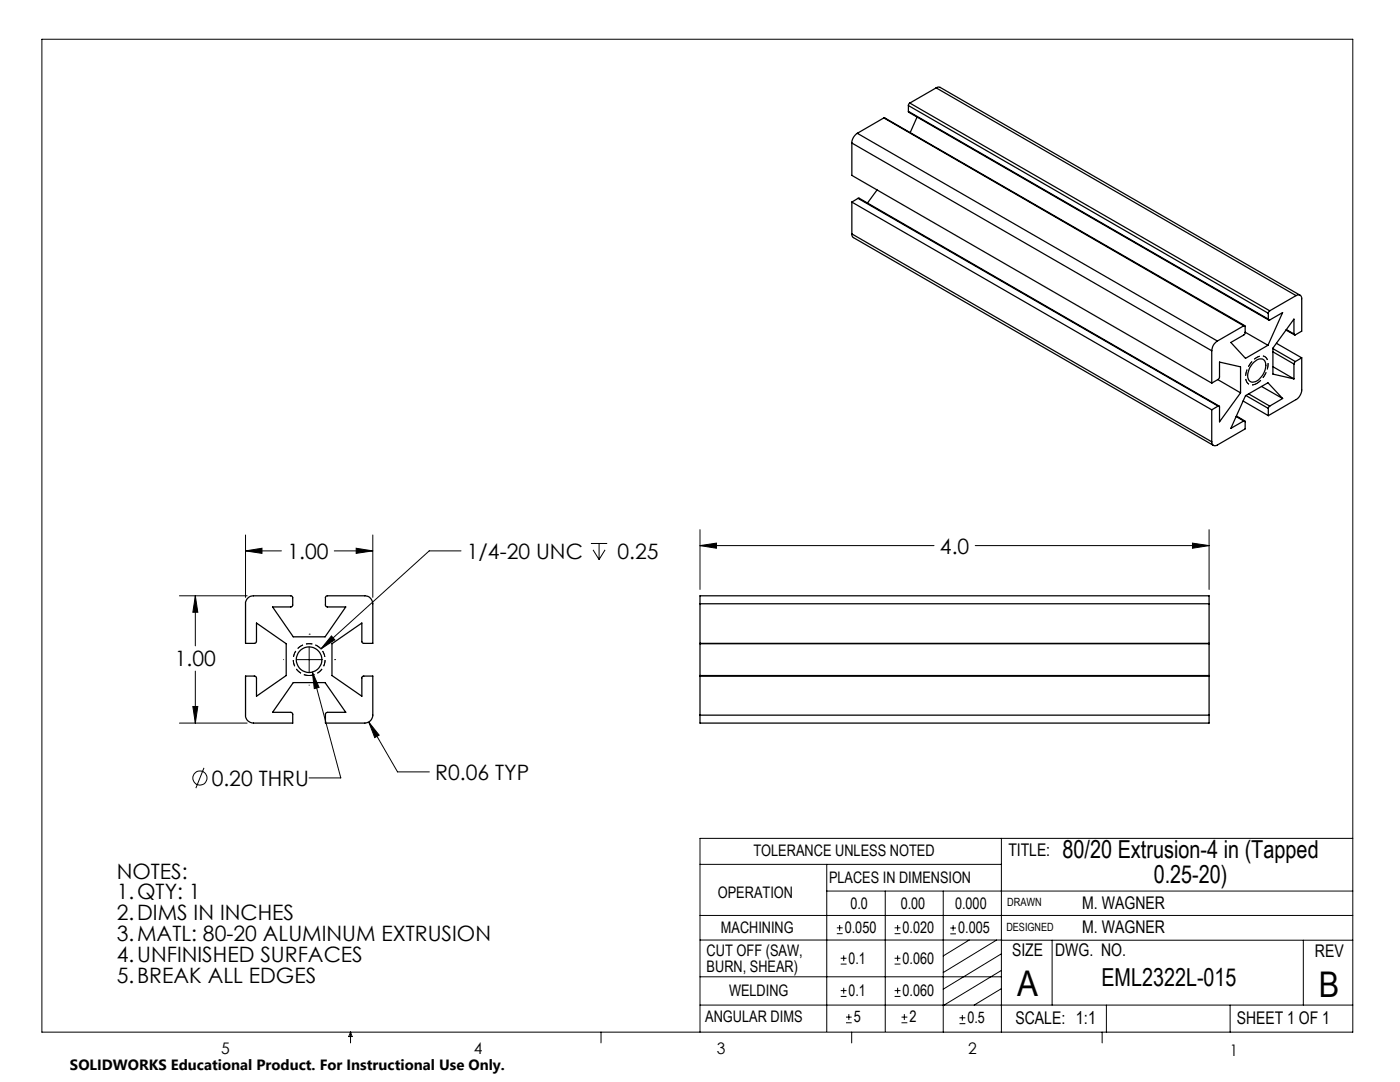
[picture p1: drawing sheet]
<svg xmlns="http://www.w3.org/2000/svg" width="279mm" height="216mm" viewBox="0 0 279 216" stroke-linecap="round" stroke-linejoin="round" font-family="sans-serif">
<g fill="none" stroke="#000" stroke-width=".2">
<path d="M8.4 7.8h261.6v198.2h-261.6zM35.8 118.9h13.5M39 118.9l.5 3.3h-1zM39 118.9v10M49 109.9l3.3-.5v1zM49 106.8v12.4M49 109.9h7.2M66.7 109.9h7.7M71.1 109.4l3.3 .5-3.3 .5zM74.4 106.8v12.4M92 109.9h-6.3l-21.7 19.6M117.9 108.4h3.3"/>
<path d="M118.4 109.7l1.2 2M119.6 108.4v3.3M120.8 109.7l-1.2 2M139.7 108.9l3.3-.5v1zM139.7 105.7v11.9M139.7 108.9h46.7M194.6 108.9h46.7M238 108.4l3.3 .5-3.3 .5zM241.3 105.7v11.9M39 133.9v10.4M56.6 131.6h.1M59.2 131.6h5"/>
<path d="M61.7 126.5h.1M61.7 129.1v5.1M61.7 136.7h.1M62.3 134.1l1.4 3.1-1 .2zM62.3 134.1l5.7 21.1h-6.3M66.1 126.9l.7 .8-2.8 1.8zM66.8 131.6h.1M35.8 144.3h13.5M38.5 141h1l-.5 3.3zM40.7 153.2l-1.6 4.1M73.6 144.1l2.1 2.6-.9 .5zM73.6 144.1l5.7 9.9h6.4"/>
<path d="M139.7 172.5h60.1M165 177.8h105M165 172.5v33.3M176.7 177.8v28M188.2 177.8v28.2M199.8 167.3v38.7M270 167.3h-130.3v38.7M139.7 182.7h130.3M139.7 187.6h60.2M139.7 194.9h60.1M167 186.3h1.2M167 185.1h1.2"/>
<path d="M167.6 184.6v1.1M167.8 198.8h1.1M167.8 197.7h1.1M167.8 192.4h1.1M167.8 191.2h1.1M168.4 190.6v1.2M168.4 197.1v1.2M178.5 198.8h1.2M178.5 197.7h1.2M178.5 192.4h1.2M178.5 191.2h1.2M178.5 186.3h1.2"/>
<path d="M178.5 185.1h1.2M179.1 184.6v1.1M179.1 190.6v1.2M179.1 197.1v1.2M189.7 185.2h1.1M189.7 186.3h1.1M190.2 184.6v1.1M193.4 187.6l-5.2 3.1M198.9 187.6l-10.7 6.5M199.8 187.6h70.2M199.8 197.3l-5.4 3.3M199.8 193.6l-11.6 7.1"/>
<path d="M199.8 190.3l-11.6 7.1M210 187.6v13M260.1 187.6v13M70 206v2.1M70 206l.3 .8h-.7zM119.9 206v2.1M139.7 200.6h130.3M168.8 204.1h1.2M168.8 203h1.2M169.4 202.4v1.1M170 206v2.1M179.9 204.1h1.2"/>
<path d="M179.9 203h1.2M180.5 202.4v1.1M191.5 204.3h1.2M191.5 203.1h1.2M192.1 202.5v1.2M220 206v2.1M220.8 200.6v5.4M245.5 200.6v5.4"/>
<circle cx="39.9" cy="155.2" r="1.42"/>
</g>
<path d="M250.8 76.5a1.41 1.41 0 0 1-1.7 .1 1.41 1.41 0 0 1-.5-1.7 4.4 4.4 0 0 1 3.2-3.9 1.47 1.47 0 0 1 1.3 2 5 5 0 0 1-2.3 3.5M61.7 134.8a3.2 3.2 0 0 1-2.8-4.7 3.2 3.2 0 0 1 5.5-.2 3.2 3.2 0 0 1-2.4 4.9h-.3" fill="none" stroke="#000" stroke-width=".2" stroke-dasharray="1.3 .6" stroke-dashoffset=".2" stroke-linecap="butt"/>
<path d="M62.3 134.1l.4 3.3 1-.2zM38.5 141h1l-.5 3.3zM39 118.9l.5 3.3h-1zM49 109.9l3.3-.5v1zM71.1 109.4l3.3 .5-3.3 .5zM73.6 144.1l1.2 3.1 .9-.5zM66.1 126.9l-2.1 2.6 2.8-1.8zM139.7 108.9l3.3-.5v1zM238 108.4l3.3 .5-3.3 .5z" fill="#000"/>
<g fill="none" stroke="#000" stroke-width=".25">
<path d="M186.8 17.5l.5-.1h.3l71.9 41.5M186.8 17.5l71.9 41.5M186.8 17.5l-5.2 3.1M170 28.5l71.8 41.5M170 28.5v6.5l71.8 41.4M171.1 26.6a2.37 2.37 0 0 0-1.1 1.9M171.1 26.6l71.9 41.5M171.2 39.6l.3-.1 71.8 41.5M171.2 39.6l-1.2 .7M171.2 39.6l71.9 41.4M175 37.9l-1.9 2.6M176.4 23.5h.1l71.9 41.5"/>
<path d="M176.4 23.5l-5.3 3.1M176.4 23.5l71.8 41.5M181.3 22.2l.1 .2 71.8 41.5M181.3 21.1l71.8 41.4M181.3 22.2l71.8 41.5M181.3 21.1v1.1M181.6 20.6l-.3 .5M181.6 20.6l71.8 41.4M183 23.4l-1.4 3.1M170 46.7l.1 .4 .2 .3 71.8 41.5M170 40.3v6.4M170 46.7l71.8 41.5"/>
<path d="M170 40.3l71.8 41.5M258.7 59a.69 .69 0 0 1 .7-.1 .69 .69 0 0 1 .4 .7v6.5l-1.3 .8-.3-.3M258.7 59l-5.3 3M241.8 76.4l1.4-.7 .1-.3 .1-3.2 4.2 1v5.2M241.8 70v6.4M243 68.1a2.42 2.42 0 0 0-1.2 1.9M243 75.7l4.6 2.7M247.6 78.4l-4.2 5.8v-3.1l-.3-.1M248.2 65l.3 .1-.1 1.5-2.8 1.7 3 3.2 4.4-2.6M248.2 65l-5.2 3.1M248.5 66.3l4.5 2.6M248.6 78.9l4.5 2.6"/>
<path d="M249.2 78.6l4.2 2.4M250.2 72.3a1.44 1.44 0 0 1 2.2-.3 3.3 3.3 0 0 1-2.5 4.3 1.44 1.44 0 0 1-.8-2.1l.3-.8zM251.8 77.1l4.2 2.4M253.1 63.7l.2 .2 2.7-1.5-3 6.5M253.1 62.5v1.2M253.4 62l-.3 .5M254 73.2l4.2 2.4M254 69.6l4.5 2.5M254 70.2l4.2 2.4M254.7 68.5l5.1 2.9M256 79.5l-2.6 1.5M256 79.5l-3-3.1-4.4 2.6-3 6.5 2.6-1.5"/>
<path d="M256.6 65.9l1.7 .9M256.7 65.8l1.5 .8M258.2 66.6v-2.9l-4.2 5.8v5.1l4.2 1M258.2 72.6v3M258.5 72.1l-.3 .5M259.8 71.4v6.4a2.42 2.42 0 0 1-1.1 1.9l-5.6 3.2M259.8 71.4l-1.3 .7M241.8 81.8v6.4M243.1 81l-1.3 .8M246.7 83.1l1.5 .9M246.8 83l1.6 1M248.1 80l5 2.9"/>
<path d="M248.2 84l.3 .1v1.5l-5.5 3.2a.69 .69 0 0 1-.8 .1 .69 .69 0 0 1-.4-.7M253.1 81.5v1.4M253.4 81l-.3 .5M49.5 119.3l.5-.3 .6-.1h7.5l.2 .1 .1 .2-.1 1.8-.2 .1h-3.7l4.1 6h6.4l4.1-6h-3.7l-.2-.1-.2-.2 .2-1.8 .2-.1h7.5a1.63 1.63 0 0 1 1.6 1.6v7.9h-1.9l-.3-.2v-3.9l-5.9 4.1v6.4l5.9 4.1v-3.8l.3-.2h1.9v7.8a1.63 1.63 0 0 1-1.6 1.6h-7.9v-1.8l.2-.3 3.9-.1-4.1-5.9h-6.4l-4.1 5.9 3.8 .1 .2 .3v1.8h-7.8a1.57 1.57 0 0 1-1.6-1.6v-7.8h1.8l.3 .2 .1 3.8 5.9-4.1v-6.4l-5.9-4.1-.1 3.9-.3 .2h-1.8v-8.2zM139.7 120.5v-1.6h101.6v1.6M139.7 134.9h101.6M139.7 128.4h101.6M139.7 120.5h101.6M139.7 120.5v22.2M139.7 134.8h101.6M241.3 120.5v22.2M139.7 142.7v1.6h101.6v-1.6"/>
<path d="M139.7 142.7h101.6"/>
<circle cx="61.7" cy="131.6" r="2.55"/>
</g>
<g font-size="7.1">
<text x="203" y="198.7">A</text>
<text x="263.2" y="198.9">B</text>
</g>
<g font-size="4.9">
<text x="212" y="171.2">80/20 Extrusion-4 in (Tapped</text>
<text x="230.2" y="176.2">0.25-20)</text>
<text x="219.8" y="196.7">EML2322L-015</text>
</g>
<g font-size="4.2">
<text x="57.4" y="111.5">1.00</text>
<text x="93.2" y="111.5">1/4-20 UNC</text>
<text x="123.2" y="111.5">0.25</text>
<text x="187.6" y="110.5">4.0</text>
<text x="34.9" y="133">1.00</text>
<text x="86.9" y="155.6">R0.06 TYP</text>
<text x="42.2" y="156.8">0.20 THRU</text>
<text x="23.3" y="175.3">NOTES:</text>
<text x="23.3" y="179.5">1.QTY: 1</text>
<text x="23.3" y="183.7">2.DIMS IN INCHES</text>
<text x="23.3" y="187.8">3.MATL: 80-20 ALUMINUM EXTRUSION</text>
<text x="23.3" y="192">4.UNFINISHED SURFACES</text>
<text x="23.3" y="196.2">5.BREAK ALL EDGES</text>
</g>
<g font-size="3.5">
<text x="201.2" y="170.7">TITLE:</text>
<text x="216" y="181.4">M. WAGNER</text>
<text x="202" y="190.8">SIZE</text>
<text x="210.6" y="190.8">DWG. NO.</text>
<text x="216" y="186.2">M. WAGNER</text>
<text x="262.4" y="190.9">REV</text>
<text x="202.7" y="204.4">SCALE: 1:1</text>
<text x="246.8" y="204.4">SHEET 1 OF 1</text>
</g>
<g font-size="3.2">
<text x="150.4" y="170.8">TOLERANCE UNLESS NOTED</text>
<text x="143.2" y="179.1">OPERATION</text>
<text x="165.5" y="176.2">PLACES IN DIMENSION</text>
<text x="169.7" y="181.4">0.0</text>
<text x="179.8" y="181.4">0.00</text>
<text x="190.6" y="181.4">0.000</text>
<text x="141" y="190.7">CUT OFF (SAW,</text>
<text x="143.9" y="186.2">MACHINING</text>
<text x="168.6" y="186.2">0.050</text>
<text x="180.1" y="186.2">0.020</text>
<text x="191.2" y="186.2">0.005</text>
<text x="141" y="193.9">BURN, SHEAR)</text>
<text x="169.4" y="192.3">0.1</text>
<text x="180.1" y="192.3">0.060</text>
<text x="145.5" y="198.7">WELDING</text>
<text x="169.4" y="198.7">0.1</text>
<text x="180.1" y="198.7">0.060</text>
<text x="140.7" y="204">ANGULAR DIMS</text>
<text x="170.4" y="204">5</text>
<text x="181.5" y="204">2</text>
<text x="193.1" y="204.2">0.5</text>
<text x="44.2" y="210.4">5</text>
<text x="94.6" y="210.3">4</text>
<text x="143.1" y="210.4">3</text>
<text x="193.2" y="210.3">2</text>
<text x="245.4" y="210.6">1</text>
</g>
<text font-size="3" x="14" y="213.5">SOLIDWORKS Educational Product. For Instructional Use Only.</text>
<g font-size="2.3">
<text x="200.8" y="185.7">DESIGNED</text>
<text x="201" y="180.9">DRAWN</text>
</g>
</svg>
